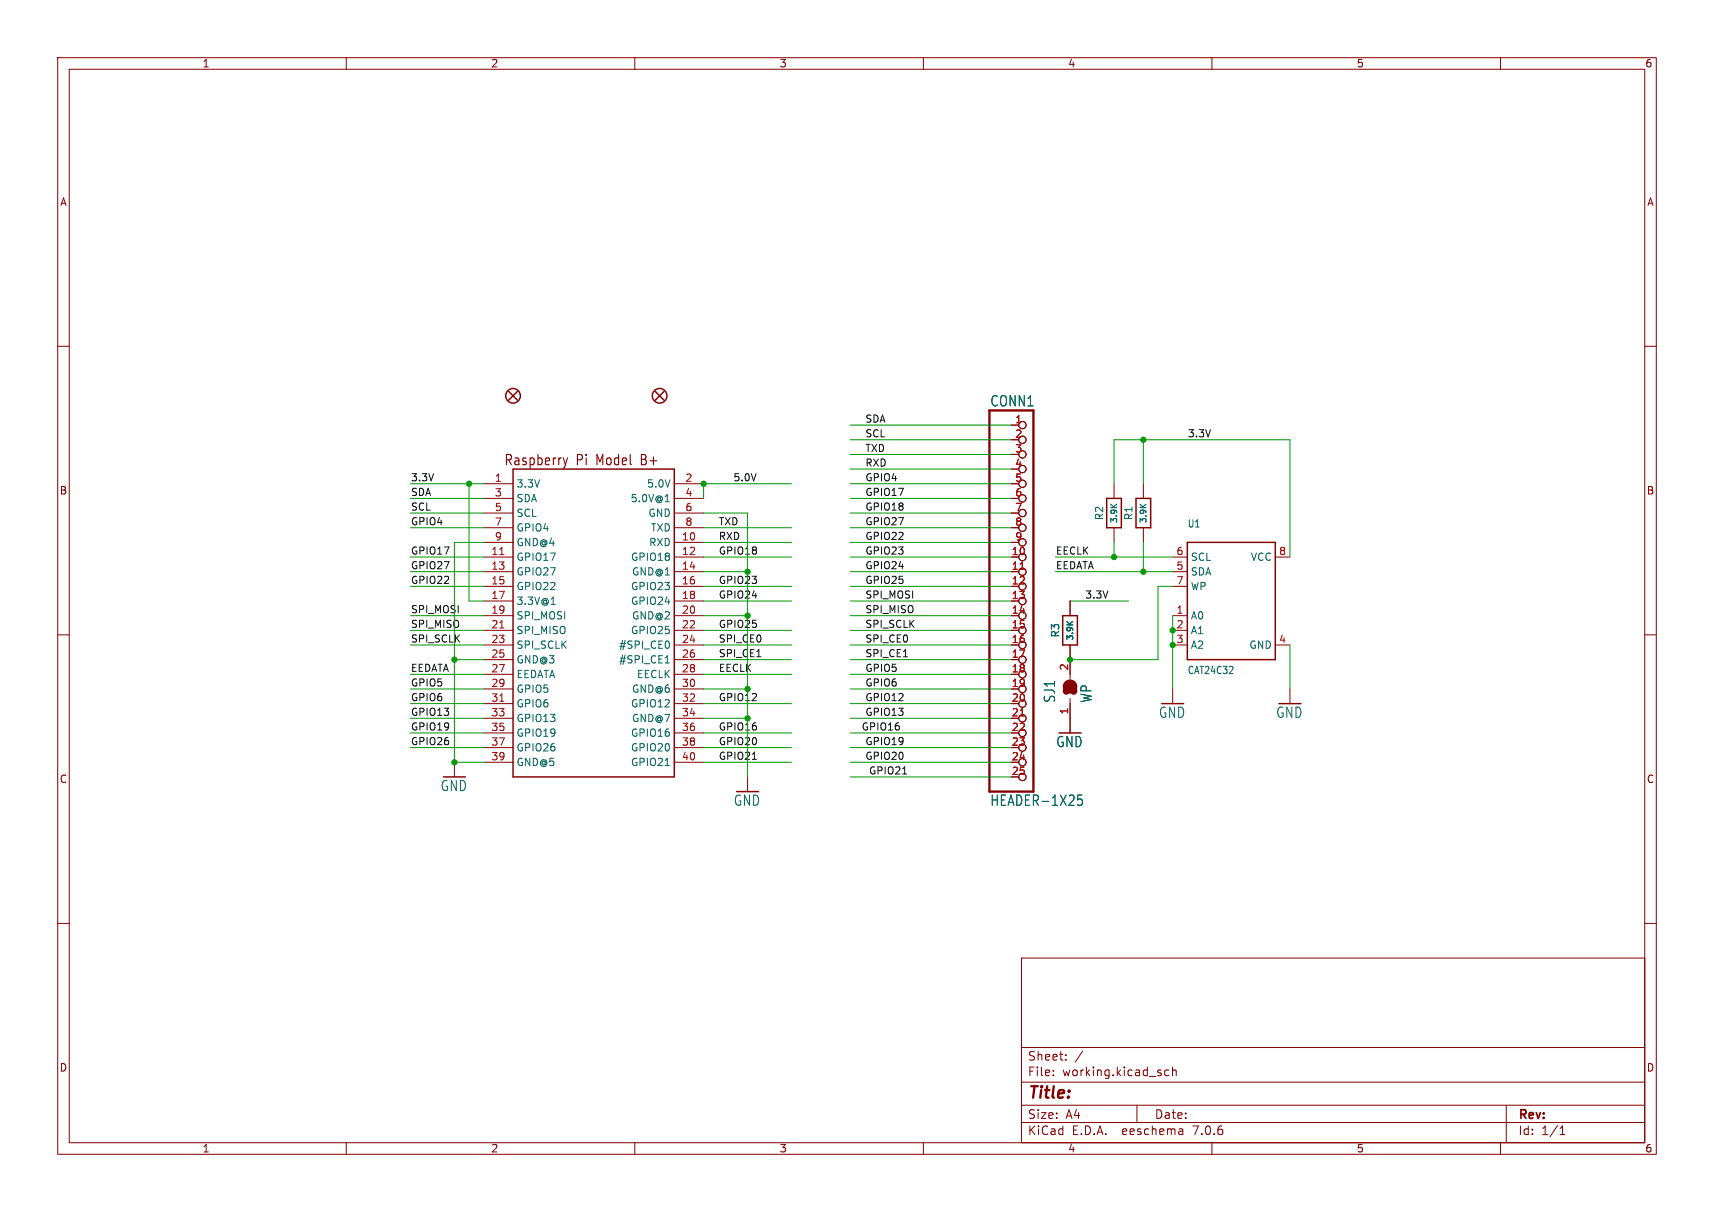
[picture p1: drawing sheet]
(kicad_sch (version 20230121) (generator eeschema)

 (paper "A4")

 (lib_symbols
  (symbol "working-eagle-import:EEPROM_I2C_SOIC8_GENERIC" (in_bom yes) (on_board yes)
   (property "Reference" "U" (at -7.62 12.7 0) (effects (font (size 1.27 1.0795)) (justify left bottom)))
   (property "Value" "" (at -7.62 -12.7 0) (effects (font (size 1.27 1.0795)) (justify left bottom)))
   (property "Footprint" "working:SOIC8_150MIL" (at 0 0 0) (effects (font (size 1.27 1.27)) hide))
   (property "Datasheet" "" (at 0 0 0) (effects (font (size 1.27 1.27)) hide))
   (property "ki_locked" "" (at 0 0 0) (effects (font (size 1.27 1.27))))
   (symbol "EEPROM_I2C_SOIC8_GENERIC_1_0"
    (polyline (pts (xy -7.62 -10.16) (xy -7.62 10.16)) (stroke (width 0.254) (type solid)) (fill (type none)))
    (polyline (pts (xy -7.62 10.16) (xy 7.62 10.16)) (stroke (width 0.254) (type solid)) (fill (type none)))
    (polyline (pts (xy 7.62 -10.16) (xy -7.62 -10.16)) (stroke (width 0.254) (type solid)) (fill (type none)))
    (polyline (pts (xy 7.62 10.16) (xy 7.62 -10.16)) (stroke (width 0.254) (type solid)) (fill (type none)))
    (pin input line (at -10.16 -2.54 0) (length 2.54) (name "A0" (effects (font (size 1.27 1.27)))) (number "1" (effects (font (size 1.27 1.27)))))
    (pin input line (at -10.16 -5.08 0) (length 2.54) (name "A1" (effects (font (size 1.27 1.27)))) (number "2" (effects (font (size 1.27 1.27)))))
    (pin input line (at -10.16 -7.62 0) (length 2.54) (name "A2" (effects (font (size 1.27 1.27)))) (number "3" (effects (font (size 1.27 1.27)))))
    (pin power_in line (at 10.16 -7.62 180) (length 2.54) (name "GND" (effects (font (size 1.27 1.27)))) (number "4" (effects (font (size 1.27 1.27)))))
    (pin bidirectional line (at -10.16 5.08 0) (length 2.54) (name "SDA" (effects (font (size 1.27 1.27)))) (number "5" (effects (font (size 1.27 1.27)))))
    (pin input line (at -10.16 7.62 0) (length 2.54) (name "SCL" (effects (font (size 1.27 1.27)))) (number "6" (effects (font (size 1.27 1.27)))))
    (pin input line (at -10.16 2.54 0) (length 2.54) (name "WP" (effects (font (size 1.27 1.27)))) (number "7" (effects (font (size 1.27 1.27)))))
    (pin power_in line (at 10.16 7.62 180) (length 2.54) (name "VCC" (effects (font (size 1.27 1.27)))) (number "8" (effects (font (size 1.27 1.27)))))))
  (symbol "working-eagle-import:FIDUCIAL{dblquote}{dblquote}" (in_bom yes) (on_board yes)
   (property "Reference" "FID" (at 0 0 0) (effects (font (size 1.27 1.27)) hide))
   (property "Value" "" (at 0 0 0) (effects (font (size 1.27 1.27)) hide))
   (property "Footprint" "working:FIDUCIAL_1MM" (at 0 0 0) (effects (font (size 1.27 1.27)) hide))
   (property "Datasheet" "" (at 0 0 0) (effects (font (size 1.27 1.27)) hide))
   (property "ki_locked" "" (at 0 0 0) (effects (font (size 1.27 1.27))))
   (symbol "FIDUCIAL{dblquote}{dblquote}_1_0"
    (polyline (pts (xy -0.762 0.762) (xy 0.762 -0.762)) (stroke (width 0.254) (type solid)) (fill (type none)))
    (polyline (pts (xy 0.762 0.762) (xy -0.762 -0.762)) (stroke (width 0.254) (type solid)) (fill (type none)))
    (circle (center 0 0) (radius 1.27) (stroke (width 0.254) (type solid)) (fill (type none)))))
  (symbol "working-eagle-import:GND" (power) (in_bom yes) (on_board yes)
   (property "Reference" "#GND" (at 0 0 0) (effects (font (size 1.27 1.27)) hide))
   (property "Value" "GND" (at -2.54 -2.54 0) (effects (font (size 1.778 1.5113)) (justify left bottom)))
   (property "Footprint" "" (at 0 0 0) (effects (font (size 1.27 1.27)) hide))
   (property "Datasheet" "" (at 0 0 0) (effects (font (size 1.27 1.27)) hide))
   (property "ki_locked" "" (at 0 0 0) (effects (font (size 1.27 1.27))))
   (symbol "GND_1_0"
    (polyline (pts (xy -1.905 0) (xy 1.905 0)) (stroke (width 0.254) (type solid)) (fill (type none)))
    (pin power_in line (at 0 2.54 270) (length 2.54) (name "GND" (effects (font (size 0 0)))) (number "1" (effects (font (size 0 0)))))))
  (symbol "working-eagle-import:HEADER-1X25" (in_bom yes) (on_board yes)
   (property "Reference" "CONN" (at -3.81 33.655 0) (effects (font (size 1.778 1.5113)) (justify left bottom)))
   (property "Value" "" (at -3.81 -35.56 0) (effects (font (size 1.778 1.5113)) (justify left bottom)))
   (property "Footprint" "working:1X25_ROUND_70MIL" (at 0 0 0) (effects (font (size 1.27 1.27)) hide))
   (property "Datasheet" "" (at 0 0 0) (effects (font (size 1.27 1.27)) hide))
   (property "ki_locked" "" (at 0 0 0) (effects (font (size 1.27 1.27))))
   (symbol "HEADER-1X25_1_0"
    (polyline (pts (xy -3.81 -33.02) (xy 3.81 -33.02)) (stroke (width 0.4064) (type solid)) (fill (type none)))
    (polyline (pts (xy -3.81 33.02) (xy -3.81 -33.02)) (stroke (width 0.4064) (type solid)) (fill (type none)))
    (polyline (pts (xy 3.81 -33.02) (xy 3.81 33.02)) (stroke (width 0.4064) (type solid)) (fill (type none)))
    (polyline (pts (xy 3.81 33.02) (xy -3.81 33.02)) (stroke (width 0.4064) (type solid)) (fill (type none)))
    (pin passive inverted (at 0 30.48 0) (length 2.54) (name "1" (effects (font (size 0 0)))) (number "1" (effects (font (size 1.27 1.27)))))
    (pin passive inverted (at 0 7.62 0) (length 2.54) (name "10" (effects (font (size 0 0)))) (number "10" (effects (font (size 1.27 1.27)))))
    (pin passive inverted (at 0 5.08 0) (length 2.54) (name "11" (effects (font (size 0 0)))) (number "11" (effects (font (size 1.27 1.27)))))
    (pin passive inverted (at 0 2.54 0) (length 2.54) (name "12" (effects (font (size 0 0)))) (number "12" (effects (font (size 1.27 1.27)))))
    (pin passive inverted (at 0 0 0) (length 2.54) (name "13" (effects (font (size 0 0)))) (number "13" (effects (font (size 1.27 1.27)))))
    (pin passive inverted (at 0 -2.54 0) (length 2.54) (name "14" (effects (font (size 0 0)))) (number "14" (effects (font (size 1.27 1.27)))))
    (pin passive inverted (at 0 -5.08 0) (length 2.54) (name "15" (effects (font (size 0 0)))) (number "15" (effects (font (size 1.27 1.27)))))
    (pin passive inverted (at 0 -7.62 0) (length 2.54) (name "16" (effects (font (size 0 0)))) (number "16" (effects (font (size 1.27 1.27)))))
    (pin passive inverted (at 0 -10.16 0) (length 2.54) (name "17" (effects (font (size 0 0)))) (number "17" (effects (font (size 1.27 1.27)))))
    (pin passive inverted (at 0 -12.7 0) (length 2.54) (name "18" (effects (font (size 0 0)))) (number "18" (effects (font (size 1.27 1.27)))))
    (pin passive inverted (at 0 -15.24 0) (length 2.54) (name "19" (effects (font (size 0 0)))) (number "19" (effects (font (size 1.27 1.27)))))
    (pin passive inverted (at 0 27.94 0) (length 2.54) (name "2" (effects (font (size 0 0)))) (number "2" (effects (font (size 1.27 1.27)))))
    (pin passive inverted (at 0 -17.78 0) (length 2.54) (name "20" (effects (font (size 0 0)))) (number "20" (effects (font (size 1.27 1.27)))))
    (pin passive inverted (at 0 -20.32 0) (length 2.54) (name "21" (effects (font (size 0 0)))) (number "21" (effects (font (size 1.27 1.27)))))
    (pin passive inverted (at 0 -22.86 0) (length 2.54) (name "22" (effects (font (size 0 0)))) (number "22" (effects (font (size 1.27 1.27)))))
    (pin passive inverted (at 0 -25.4 0) (length 2.54) (name "23" (effects (font (size 0 0)))) (number "23" (effects (font (size 1.27 1.27)))))
    (pin passive inverted (at 0 -27.94 0) (length 2.54) (name "24" (effects (font (size 0 0)))) (number "24" (effects (font (size 1.27 1.27)))))
    (pin passive inverted (at 0 -30.48 0) (length 2.54) (name "25" (effects (font (size 0 0)))) (number "25" (effects (font (size 1.27 1.27)))))
    (pin passive inverted (at 0 25.4 0) (length 2.54) (name "3" (effects (font (size 0 0)))) (number "3" (effects (font (size 1.27 1.27)))))
    (pin passive inverted (at 0 22.86 0) (length 2.54) (name "4" (effects (font (size 0 0)))) (number "4" (effects (font (size 1.27 1.27)))))
    (pin passive inverted (at 0 20.32 0) (length 2.54) (name "5" (effects (font (size 0 0)))) (number "5" (effects (font (size 1.27 1.27)))))
    (pin passive inverted (at 0 17.78 0) (length 2.54) (name "6" (effects (font (size 0 0)))) (number "6" (effects (font (size 1.27 1.27)))))
    (pin passive inverted (at 0 15.24 0) (length 2.54) (name "7" (effects (font (size 0 0)))) (number "7" (effects (font (size 1.27 1.27)))))
    (pin passive inverted (at 0 12.7 0) (length 2.54) (name "8" (effects (font (size 0 0)))) (number "8" (effects (font (size 1.27 1.27)))))
    (pin passive inverted (at 0 10.16 0) (length 2.54) (name "9" (effects (font (size 0 0)))) (number "9" (effects (font (size 1.27 1.27)))))))
  (symbol "working-eagle-import:RASPBERRYPI_BPLUS_HATNOSLOTS" (in_bom yes) (on_board yes)
   (property "Reference" "RPI" (at 0 0 0) (effects (font (size 1.27 1.27)) hide))
   (property "Value" "" (at 0 0 0) (effects (font (size 1.27 1.27)) hide))
   (property "Footprint" "working:PI_HAT_NOSLOTS" (at 0 0 0) (effects (font (size 1.27 1.27)) hide))
   (property "Datasheet" "" (at 0 0 0) (effects (font (size 1.27 1.27)) hide))
   (property "ki_locked" "" (at 0 0 0) (effects (font (size 1.27 1.27))))
   (symbol "RASPBERRYPI_BPLUS_HATNOSLOTS_1_0"
    (polyline (pts (xy -12.7 -30.48) (xy -12.7 22.86)) (stroke (width 0.254) (type solid)) (fill (type none)))
    (polyline (pts (xy -12.7 22.86) (xy 15.24 22.86)) (stroke (width 0.254) (type solid)) (fill (type none)))
    (polyline (pts (xy 15.24 -30.48) (xy -12.7 -30.48)) (stroke (width 0.254) (type solid)) (fill (type none)))
    (polyline (pts (xy 15.24 22.86) (xy 15.24 -30.48)) (stroke (width 0.254) (type solid)) (fill (type none)))
    (text "Raspberry Pi Model B+" (at 12.7 25.4 0) (effects (font (size 1.778 1.5113)) (justify right top)))
    (pin power_in line (at -17.78 20.32 0) (length 5.08) (name "3.3V" (effects (font (size 1.27 1.27)))) (number "1" (effects (font (size 1.27 1.27)))))
    (pin bidirectional line (at 20.32 10.16 180) (length 5.08) (name "RXD" (effects (font (size 1.27 1.27)))) (number "10" (effects (font (size 1.27 1.27)))))
    (pin bidirectional line (at -17.78 7.62 0) (length 5.08) (name "GPIO17" (effects (font (size 1.27 1.27)))) (number "11" (effects (font (size 1.27 1.27)))))
    (pin bidirectional line (at 20.32 7.62 180) (length 5.08) (name "GPIO18" (effects (font (size 1.27 1.27)))) (number "12" (effects (font (size 1.27 1.27)))))
    (pin bidirectional line (at -17.78 5.08 0) (length 5.08) (name "GPIO27" (effects (font (size 1.27 1.27)))) (number "13" (effects (font (size 1.27 1.27)))))
    (pin power_in line (at 20.32 5.08 180) (length 5.08) (name "GND@1" (effects (font (size 1.27 1.27)))) (number "14" (effects (font (size 1.27 1.27)))))
    (pin bidirectional line (at -17.78 2.54 0) (length 5.08) (name "GPIO22" (effects (font (size 1.27 1.27)))) (number "15" (effects (font (size 1.27 1.27)))))
    (pin bidirectional line (at 20.32 2.54 180) (length 5.08) (name "GPIO23" (effects (font (size 1.27 1.27)))) (number "16" (effects (font (size 1.27 1.27)))))
    (pin power_in line (at -17.78 0 0) (length 5.08) (name "3.3V@1" (effects (font (size 1.27 1.27)))) (number "17" (effects (font (size 1.27 1.27)))))
    (pin bidirectional line (at 20.32 0 180) (length 5.08) (name "GPIO24" (effects (font (size 1.27 1.27)))) (number "18" (effects (font (size 1.27 1.27)))))
    (pin bidirectional line (at -17.78 -2.54 0) (length 5.08) (name "SPI_MOSI" (effects (font (size 1.27 1.27)))) (number "19" (effects (font (size 1.27 1.27)))))
    (pin power_in line (at 20.32 20.32 180) (length 5.08) (name "5.0V" (effects (font (size 1.27 1.27)))) (number "2" (effects (font (size 1.27 1.27)))))
    (pin power_in line (at 20.32 -2.54 180) (length 5.08) (name "GND@2" (effects (font (size 1.27 1.27)))) (number "20" (effects (font (size 1.27 1.27)))))
    (pin bidirectional line (at -17.78 -5.08 0) (length 5.08) (name "SPI_MISO" (effects (font (size 1.27 1.27)))) (number "21" (effects (font (size 1.27 1.27)))))
    (pin bidirectional line (at 20.32 -5.08 180) (length 5.08) (name "GPIO25" (effects (font (size 1.27 1.27)))) (number "22" (effects (font (size 1.27 1.27)))))
    (pin bidirectional line (at -17.78 -7.62 0) (length 5.08) (name "SPI_SCLK" (effects (font (size 1.27 1.27)))) (number "23" (effects (font (size 1.27 1.27)))))
    (pin bidirectional line (at 20.32 -7.62 180) (length 5.08) (name "#SPI_CE0" (effects (font (size 1.27 1.27)))) (number "24" (effects (font (size 1.27 1.27)))))
    (pin power_in line (at -17.78 -10.16 0) (length 5.08) (name "GND@3" (effects (font (size 1.27 1.27)))) (number "25" (effects (font (size 1.27 1.27)))))
    (pin bidirectional line (at 20.32 -10.16 180) (length 5.08) (name "#SPI_CE1" (effects (font (size 1.27 1.27)))) (number "26" (effects (font (size 1.27 1.27)))))
    (pin bidirectional line (at -17.78 -12.7 0) (length 5.08) (name "EEDATA" (effects (font (size 1.27 1.27)))) (number "27" (effects (font (size 1.27 1.27)))))
    (pin power_in line (at 20.32 -12.7 180) (length 5.08) (name "EECLK" (effects (font (size 1.27 1.27)))) (number "28" (effects (font (size 1.27 1.27)))))
    (pin bidirectional line (at -17.78 -15.24 0) (length 5.08) (name "GPIO5" (effects (font (size 1.27 1.27)))) (number "29" (effects (font (size 1.27 1.27)))))
    (pin bidirectional line (at -17.78 17.78 0) (length 5.08) (name "SDA" (effects (font (size 1.27 1.27)))) (number "3" (effects (font (size 1.27 1.27)))))
    (pin bidirectional line (at 20.32 -15.24 180) (length 5.08) (name "GND@6" (effects (font (size 1.27 1.27)))) (number "30" (effects (font (size 1.27 1.27)))))
    (pin power_in line (at -17.78 -17.78 0) (length 5.08) (name "GPIO6" (effects (font (size 1.27 1.27)))) (number "31" (effects (font (size 1.27 1.27)))))
    (pin bidirectional line (at 20.32 -17.78 180) (length 5.08) (name "GPIO12" (effects (font (size 1.27 1.27)))) (number "32" (effects (font (size 1.27 1.27)))))
    (pin bidirectional line (at -17.78 -20.32 0) (length 5.08) (name "GPIO13" (effects (font (size 1.27 1.27)))) (number "33" (effects (font (size 1.27 1.27)))))
    (pin bidirectional line (at 20.32 -20.32 180) (length 5.08) (name "GND@7" (effects (font (size 1.27 1.27)))) (number "34" (effects (font (size 1.27 1.27)))))
    (pin bidirectional line (at -17.78 -22.86 0) (length 5.08) (name "GPIO19" (effects (font (size 1.27 1.27)))) (number "35" (effects (font (size 1.27 1.27)))))
    (pin power_in line (at 20.32 -22.86 180) (length 5.08) (name "GPIO16" (effects (font (size 1.27 1.27)))) (number "36" (effects (font (size 1.27 1.27)))))
    (pin bidirectional line (at -17.78 -25.4 0) (length 5.08) (name "GPIO26" (effects (font (size 1.27 1.27)))) (number "37" (effects (font (size 1.27 1.27)))))
    (pin bidirectional line (at 20.32 -25.4 180) (length 5.08) (name "GPIO20" (effects (font (size 1.27 1.27)))) (number "38" (effects (font (size 1.27 1.27)))))
    (pin power_in line (at -17.78 -27.94 0) (length 5.08) (name "GND@5" (effects (font (size 1.27 1.27)))) (number "39" (effects (font (size 1.27 1.27)))))
    (pin power_in line (at 20.32 17.78 180) (length 5.08) (name "5.0V@1" (effects (font (size 1.27 1.27)))) (number "4" (effects (font (size 1.27 1.27)))))
    (pin bidirectional line (at 20.32 -27.94 180) (length 5.08) (name "GPIO21" (effects (font (size 1.27 1.27)))) (number "40" (effects (font (size 1.27 1.27)))))
    (pin bidirectional line (at -17.78 15.24 0) (length 5.08) (name "SCL" (effects (font (size 1.27 1.27)))) (number "5" (effects (font (size 1.27 1.27)))))
    (pin power_in line (at 20.32 15.24 180) (length 5.08) (name "GND" (effects (font (size 1.27 1.27)))) (number "6" (effects (font (size 1.27 1.27)))))
    (pin bidirectional line (at -17.78 12.7 0) (length 5.08) (name "GPIO4" (effects (font (size 1.27 1.27)))) (number "7" (effects (font (size 1.27 1.27)))))
    (pin output line (at 20.32 12.7 180) (length 5.08) (name "TXD" (effects (font (size 1.27 1.27)))) (number "8" (effects (font (size 1.27 1.27)))))
    (pin power_in line (at -17.78 10.16 0) (length 5.08) (name "GND@4" (effects (font (size 1.27 1.27)))) (number "9" (effects (font (size 1.27 1.27)))))))
  (symbol "working-eagle-import:RESISTOR0805_NOOUTLINE" (in_bom yes) (on_board yes)
   (property "Reference" "R" (at 0 2.54 0) (effects (font (size 1.27 1.27))))
   (property "Value" "" (at 0 0 0) (effects (font (size 1.016 1.016) bold)))
   (property "Footprint" "working:0805-NO" (at 0 0 0) (effects (font (size 1.27 1.27)) hide))
   (property "Datasheet" "" (at 0 0 0) (effects (font (size 1.27 1.27)) hide))
   (property "ki_locked" "" (at 0 0 0) (effects (font (size 1.27 1.27))))
   (symbol "RESISTOR0805_NOOUTLINE_1_0"
    (polyline (pts (xy -2.54 -1.27) (xy -2.54 1.27)) (stroke (width 0.254) (type solid)) (fill (type none)))
    (polyline (pts (xy -2.54 1.27) (xy 2.54 1.27)) (stroke (width 0.254) (type solid)) (fill (type none)))
    (polyline (pts (xy 2.54 -1.27) (xy -2.54 -1.27)) (stroke (width 0.254) (type solid)) (fill (type none)))
    (polyline (pts (xy 2.54 1.27) (xy 2.54 -1.27)) (stroke (width 0.254) (type solid)) (fill (type none)))
    (pin passive line (at -5.08 0 0) (length 2.54) (name "1" (effects (font (size 0 0)))) (number "1" (effects (font (size 0 0)))))
    (pin passive line (at 5.08 0 180) (length 2.54) (name "2" (effects (font (size 0 0)))) (number "2" (effects (font (size 0 0)))))))
  (symbol "working-eagle-import:SOLDERJUMPER_CLOSED" (in_bom yes) (on_board yes)
   (property "Reference" "SJ" (at -2.54 2.54 0) (effects (font (size 1.778 1.5113)) (justify left bottom)))
   (property "Value" "" (at -2.54 -3.81 0) (effects (font (size 1.778 1.5113)) (justify left bottom)))
   (property "Footprint" "working:SOLDERJUMPER_CLOSEDWIRE" (at 0 0 0) (effects (font (size 1.27 1.27)) hide))
   (property "Datasheet" "" (at 0 0 0) (effects (font (size 1.27 1.27)) hide))
   (property "ki_locked" "" (at 0 0 0) (effects (font (size 1.27 1.27))))
   (symbol "SOLDERJUMPER_CLOSED_1_0"
    (arc (start -0.381 -0.635) (mid 0.2541 -0.0001) (end -0.3808 0.635) (stroke (width 1.27) (type solid)) (fill (type none)))
    (polyline (pts (xy -2.54 0) (xy -1.651 0)) (stroke (width 0.1524) (type solid)) (fill (type none)))
    (polyline (pts (xy -0.635 0) (xy 0.635 0)) (stroke (width 0.4064) (type solid)) (fill (type none)))
    (polyline (pts (xy 2.54 0) (xy 1.651 0)) (stroke (width 0.1524) (type solid)) (fill (type none)))
    (arc (start 0.3808 -0.635) (mid 1.0132 -0.0001) (end 0.381 0.635) (stroke (width 1.27) (type solid)) (fill (type none)))
    (pin passive line (at -5.08 0 0) (length 2.54) (name "1" (effects (font (size 0 0)))) (number "1" (effects (font (size 1.27 1.27)))))
    (pin passive line (at 5.08 0 180) (length 2.54) (name "2" (effects (font (size 0 0)))) (number "2" (effects (font (size 1.27 1.27))))))))

 (junction (at 129.54 119.38) (diameter 0) (color 0 0 0 0))
 (junction (at 129.54 106.68) (diameter 0) (color 0 0 0 0))
 (junction (at 121.92 83.82) (diameter 0) (color 0 0 0 0))
 (junction (at 129.54 124.46) (diameter 0) (color 0 0 0 0))
 (junction (at 78.74 132.08) (diameter 0) (color 0 0 0 0))
 (junction (at 198.12 76.2) (diameter 0) (color 0 0 0 0))
 (junction (at 198.12 99.06) (diameter 0) (color 0 0 0 0))
 (junction (at 193.04 96.52) (diameter 0) (color 0 0 0 0))
 (junction (at 129.54 99.06) (diameter 0) (color 0 0 0 0))
 (junction (at 203.2 109.22) (diameter 0) (color 0 0 0 0))
 (junction (at 81.28 83.82) (diameter 0) (color 0 0 0 0))
 (junction (at 185.42 114.3) (diameter 0) (color 0 0 0 0))
 (junction (at 78.74 114.3) (diameter 0) (color 0 0 0 0))
 (junction (at 203.2 111.76) (diameter 0) (color 0 0 0 0))

 (wire (pts (xy 121.92 96.52) (xy 137.16 96.52)) (stroke (width 0.1524) (type solid)))
 (wire (pts (xy 193.04 76.2) (xy 193.04 83.82)) (stroke (width 0.1524) (type solid)))
 (wire (pts (xy 71.12 124.46) (xy 83.82 124.46)) (stroke (width 0.1524) (type solid)))
 (wire (pts (xy 81.28 83.82) (xy 71.12 83.82)) (stroke (width 0.1524) (type solid)))
 (wire (pts (xy 78.74 114.3) (xy 83.82 114.3)) (stroke (width 0.1524) (type solid)))
 (wire (pts (xy 121.92 106.68) (xy 129.54 106.68)) (stroke (width 0.1524) (type solid)))
 (wire (pts (xy 147.32 134.62) (xy 175.26 134.62)) (stroke (width 0.1524) (type solid)))
 (wire (pts (xy 71.12 119.38) (xy 83.82 119.38)) (stroke (width 0.1524) (type solid)))
 (wire (pts (xy 71.12 111.76) (xy 83.82 111.76)) (stroke (width 0.1524) (type solid)))
 (wire (pts (xy 121.92 111.76) (xy 137.16 111.76)) (stroke (width 0.1524) (type solid)))
 (wire (pts (xy 78.74 114.3) (xy 78.74 132.08)) (stroke (width 0.1524) (type solid)))
 (wire (pts (xy 71.12 99.06) (xy 83.82 99.06)) (stroke (width 0.1524) (type solid)))
 (wire (pts (xy 175.26 127) (xy 147.32 127)) (stroke (width 0.1524) (type solid)))
 (wire (pts (xy 83.82 91.44) (xy 71.12 91.44)) (stroke (width 0.1524) (type solid)))
 (wire (pts (xy 223.52 96.52) (xy 223.52 76.2)) (stroke (width 0.1524) (type solid)))
 (wire (pts (xy 203.2 109.22) (xy 203.2 111.76)) (stroke (width 0.1524) (type solid)))
 (wire (pts (xy 147.32 109.22) (xy 175.26 109.22)) (stroke (width 0.1524) (type solid)))
 (wire (pts (xy 147.32 99.06) (xy 175.26 99.06)) (stroke (width 0.1524) (type solid)))
 (wire (pts (xy 121.92 124.46) (xy 129.54 124.46)) (stroke (width 0.1524) (type solid)))
 (wire (pts (xy 121.92 91.44) (xy 137.16 91.44)) (stroke (width 0.1524) (type solid)))
 (wire (pts (xy 203.2 96.52) (xy 193.04 96.52)) (stroke (width 0.1524) (type solid)))
 (wire (pts (xy 147.32 104.14) (xy 175.26 104.14)) (stroke (width 0.1524) (type solid)))
 (wire (pts (xy 203.2 106.68) (xy 203.2 109.22)) (stroke (width 0.1524) (type solid)))
 (wire (pts (xy 175.26 83.82) (xy 147.32 83.82)) (stroke (width 0.1524) (type solid)))
 (wire (pts (xy 147.32 129.54) (xy 175.26 129.54)) (stroke (width 0.1524) (type solid)))
 (wire (pts (xy 129.54 99.06) (xy 129.54 106.68)) (stroke (width 0.1524) (type solid)))
 (wire (pts (xy 121.92 88.9) (xy 129.54 88.9)) (stroke (width 0.1524) (type solid)))
 (wire (pts (xy 175.26 121.92) (xy 147.32 121.92)) (stroke (width 0.1524) (type solid)))
 (wire (pts (xy 121.92 99.06) (xy 129.54 99.06)) (stroke (width 0.1524) (type solid)))
 (wire (pts (xy 147.32 93.98) (xy 175.26 93.98)) (stroke (width 0.1524) (type solid)))
 (wire (pts (xy 198.12 99.06) (xy 203.2 99.06)) (stroke (width 0.1524) (type solid)))
 (wire (pts (xy 121.92 109.22) (xy 137.16 109.22)) (stroke (width 0.1524) (type solid)))
 (wire (pts (xy 175.26 96.52) (xy 147.32 96.52)) (stroke (width 0.1524) (type solid)))
 (wire (pts (xy 81.28 104.14) (xy 83.82 104.14)) (stroke (width 0.1524) (type solid)))
 (wire (pts (xy 83.82 132.08) (xy 78.74 132.08)) (stroke (width 0.1524) (type solid)))
 (wire (pts (xy 71.12 121.92) (xy 83.82 121.92)) (stroke (width 0.1524) (type solid)))
 (wire (pts (xy 121.92 114.3) (xy 137.16 114.3)) (stroke (width 0.1524) (type solid)))
 (wire (pts (xy 198.12 76.2) (xy 193.04 76.2)) (stroke (width 0.1524) (type solid)))
 (wire (pts (xy 175.26 116.84) (xy 147.32 116.84)) (stroke (width 0.1524) (type solid)))
 (wire (pts (xy 129.54 119.38) (xy 129.54 124.46)) (stroke (width 0.1524) (type solid)))
 (wire (pts (xy 83.82 88.9) (xy 71.12 88.9)) (stroke (width 0.1524) (type solid)))
 (wire (pts (xy 147.32 81.28) (xy 175.26 81.28)) (stroke (width 0.1524) (type solid)))
 (wire (pts (xy 175.26 101.6) (xy 147.32 101.6)) (stroke (width 0.1524) (type solid)))
 (wire (pts (xy 71.12 129.54) (xy 83.82 129.54)) (stroke (width 0.1524) (type solid)))
 (wire (pts (xy 175.26 73.66) (xy 147.32 73.66)) (stroke (width 0.1524) (type solid)))
 (wire (pts (xy 147.32 76.2) (xy 175.26 76.2)) (stroke (width 0.1524) (type solid)))
 (wire (pts (xy 121.92 129.54) (xy 137.16 129.54)) (stroke (width 0.1524) (type solid)))
 (wire (pts (xy 83.82 96.52) (xy 71.12 96.52)) (stroke (width 0.1524) (type solid)))
 (wire (pts (xy 200.66 114.3) (xy 200.66 101.6)) (stroke (width 0.1524) (type solid)))
 (wire (pts (xy 147.32 119.38) (xy 175.26 119.38)) (stroke (width 0.1524) (type solid)))
 (wire (pts (xy 78.74 114.3) (xy 78.74 93.98)) (stroke (width 0.1524) (type solid)))
 (wire (pts (xy 198.12 83.82) (xy 198.12 76.2)) (stroke (width 0.1524) (type solid)))
 (wire (pts (xy 81.28 104.14) (xy 81.28 83.82)) (stroke (width 0.1524) (type solid)))
 (wire (pts (xy 121.92 86.36) (xy 121.92 83.82)) (stroke (width 0.1524) (type solid)))
 (wire (pts (xy 78.74 93.98) (xy 83.82 93.98)) (stroke (width 0.1524) (type solid)))
 (wire (pts (xy 71.12 127) (xy 83.82 127)) (stroke (width 0.1524) (type solid)))
 (wire (pts (xy 193.04 96.52) (xy 182.88 96.52)) (stroke (width 0.1524) (type solid)))
 (wire (pts (xy 223.52 111.76) (xy 223.52 119.38)) (stroke (width 0.1524) (type solid)))
 (wire (pts (xy 121.92 127) (xy 137.16 127)) (stroke (width 0.1524) (type solid)))
 (wire (pts (xy 137.16 93.98) (xy 121.92 93.98)) (stroke (width 0.1524) (type solid)))
 (wire (pts (xy 175.26 132.08) (xy 147.32 132.08)) (stroke (width 0.1524) (type solid)))
 (wire (pts (xy 147.32 124.46) (xy 175.26 124.46)) (stroke (width 0.1524) (type solid)))
 (wire (pts (xy 200.66 101.6) (xy 203.2 101.6)) (stroke (width 0.1524) (type solid)))
 (wire (pts (xy 182.88 99.06) (xy 198.12 99.06)) (stroke (width 0.1524) (type solid)))
 (wire (pts (xy 147.32 86.36) (xy 175.26 86.36)) (stroke (width 0.1524) (type solid)))
 (wire (pts (xy 121.92 132.08) (xy 137.16 132.08)) (stroke (width 0.1524) (type solid)))
 (wire (pts (xy 121.92 116.84) (xy 137.16 116.84)) (stroke (width 0.1524) (type solid)))
 (wire (pts (xy 175.26 111.76) (xy 147.32 111.76)) (stroke (width 0.1524) (type solid)))
 (wire (pts (xy 129.54 124.46) (xy 129.54 134.62)) (stroke (width 0.1524) (type solid)))
 (wire (pts (xy 71.12 109.22) (xy 83.82 109.22)) (stroke (width 0.1524) (type solid)))
 (wire (pts (xy 83.82 83.82) (xy 81.28 83.82)) (stroke (width 0.1524) (type solid)))
 (wire (pts (xy 147.32 114.3) (xy 175.26 114.3)) (stroke (width 0.1524) (type solid)))
 (wire (pts (xy 185.42 104.14) (xy 195.58 104.14)) (stroke (width 0.1524) (type solid)))
 (wire (pts (xy 175.26 91.44) (xy 147.32 91.44)) (stroke (width 0.1524) (type solid)))
 (wire (pts (xy 223.52 76.2) (xy 198.12 76.2)) (stroke (width 0.1524) (type solid)))
 (wire (pts (xy 175.26 106.68) (xy 147.32 106.68)) (stroke (width 0.1524) (type solid)))
 (wire (pts (xy 185.42 114.3) (xy 200.66 114.3)) (stroke (width 0.1524) (type solid)))
 (wire (pts (xy 121.92 104.14) (xy 137.16 104.14)) (stroke (width 0.1524) (type solid)))
 (wire (pts (xy 83.82 101.6) (xy 71.12 101.6)) (stroke (width 0.1524) (type solid)))
 (wire (pts (xy 203.2 111.76) (xy 203.2 119.38)) (stroke (width 0.1524) (type solid)))
 (wire (pts (xy 71.12 106.68) (xy 83.82 106.68)) (stroke (width 0.1524) (type solid)))
 (wire (pts (xy 83.82 116.84) (xy 71.12 116.84)) (stroke (width 0.1524) (type solid)))
 (wire (pts (xy 121.92 83.82) (xy 137.16 83.82)) (stroke (width 0.1524) (type solid)))
 (wire (pts (xy 83.82 86.36) (xy 71.12 86.36)) (stroke (width 0.1524) (type solid)))
 (wire (pts (xy 121.92 119.38) (xy 129.54 119.38)) (stroke (width 0.1524) (type solid)))
 (wire (pts (xy 129.54 106.68) (xy 129.54 119.38)) (stroke (width 0.1524) (type solid)))
 (wire (pts (xy 175.26 78.74) (xy 147.32 78.74)) (stroke (width 0.1524) (type solid)))
 (wire (pts (xy 129.54 88.9) (xy 129.54 99.06)) (stroke (width 0.1524) (type solid)))
 (wire (pts (xy 198.12 93.98) (xy 198.12 99.06)) (stroke (width 0.1524) (type solid)))
 (wire (pts (xy 147.32 88.9) (xy 175.26 88.9)) (stroke (width 0.1524) (type solid)))
 (wire (pts (xy 121.92 121.92) (xy 137.16 121.92)) (stroke (width 0.1524) (type solid)))
 (wire (pts (xy 193.04 93.98) (xy 193.04 96.52)) (stroke (width 0.1524) (type solid)))
 (wire (pts (xy 121.92 101.6) (xy 137.16 101.6)) (stroke (width 0.1524) (type solid)))

 (label "SPI_CE0" (at 149.86 111.76 0) (fields_autoplaced) (effects (font (size 1.2446 1.2446)) (justify left bottom)))
 (label "GPIO13" (at 149.86 124.46 0) (fields_autoplaced) (effects (font (size 1.2446 1.2446)) (justify left bottom)))
 (label "RXD" (at 124.46 93.98 0) (fields_autoplaced) (effects (font (size 1.2446 1.2446)) (justify left bottom)))
 (label "GPIO20" (at 149.86 132.08 0) (fields_autoplaced) (effects (font (size 1.2446 1.2446)) (justify left bottom)))
 (label "SPI_CE0" (at 124.46 111.76 0) (fields_autoplaced) (effects (font (size 1.2446 1.2446)) (justify left bottom)))
 (label "GPIO12" (at 124.46 121.92 0) (fields_autoplaced) (effects (font (size 1.2446 1.2446)) (justify left bottom)))
 (label "SPI_CE1" (at 124.46 114.3 0) (fields_autoplaced) (effects (font (size 1.2446 1.2446)) (justify left bottom)))
 (label "SPI_CE1" (at 149.86 114.3 0) (fields_autoplaced) (effects (font (size 1.2446 1.2446)) (justify left bottom)))
 (label "GPIO18" (at 149.86 88.9 0) (fields_autoplaced) (effects (font (size 1.2446 1.2446)) (justify left bottom)))
 (label "GPIO26" (at 71.12 129.54 0) (fields_autoplaced) (effects (font (size 1.2446 1.2446)) (justify left bottom)))
 (label "GPIO6" (at 71.12 121.92 0) (fields_autoplaced) (effects (font (size 1.2446 1.2446)) (justify left bottom)))
 (label "GPIO19" (at 149.86 129.54 0) (fields_autoplaced) (effects (font (size 1.2446 1.2446)) (justify left bottom)))
 (label "SPI_MISO" (at 71.12 109.22 0) (fields_autoplaced) (effects (font (size 1.2446 1.2446)) (justify left bottom)))
 (label "GPIO27" (at 149.86 91.44 0) (fields_autoplaced) (effects (font (size 1.2446 1.2446)) (justify left bottom)))
 (label "GPIO25" (at 124.46 109.22 0) (fields_autoplaced) (effects (font (size 1.2446 1.2446)) (justify left bottom)))
 (label "GPIO5" (at 149.86 116.84 0) (fields_autoplaced) (effects (font (size 1.2446 1.2446)) (justify left bottom)))
 (label "GPIO6" (at 149.86 119.38 0) (fields_autoplaced) (effects (font (size 1.2446 1.2446)) (justify left bottom)))
 (label "GPIO18" (at 124.46 96.52 0) (fields_autoplaced) (effects (font (size 1.2446 1.2446)) (justify left bottom)))
 (label "GPIO23" (at 124.46 101.6 0) (fields_autoplaced) (effects (font (size 1.2446 1.2446)) (justify left bottom)))
 (label "EECLK" (at 182.88 96.52 0) (fields_autoplaced) (effects (font (size 1.2446 1.2446)) (justify left bottom)))
 (label "GPIO27" (at 71.12 99.06 0) (fields_autoplaced) (effects (font (size 1.2446 1.2446)) (justify left bottom)))
 (label "SCL" (at 149.86 76.2 0) (fields_autoplaced) (effects (font (size 1.2446 1.2446)) (justify left bottom)))
 (label "GPIO16" (at 149.225 127 0) (fields_autoplaced) (effects (font (size 1.2446 1.2446)) (justify left bottom)))
 (label "GPIO23" (at 149.86 96.52 0) (fields_autoplaced) (effects (font (size 1.2446 1.2446)) (justify left bottom)))
 (label "GPIO12" (at 149.86 121.92 0) (fields_autoplaced) (effects (font (size 1.2446 1.2446)) (justify left bottom)))
 (label "GPIO21" (at 150.495 134.62 0) (fields_autoplaced) (effects (font (size 1.2446 1.2446)) (justify left bottom)))
 (label "GPIO5" (at 71.12 119.38 0) (fields_autoplaced) (effects (font (size 1.2446 1.2446)) (justify left bottom)))
 (label "GPIO13" (at 71.12 124.46 0) (fields_autoplaced) (effects (font (size 1.2446 1.2446)) (justify left bottom)))
 (label "SPI_MOSI" (at 71.12 106.68 0) (fields_autoplaced) (effects (font (size 1.2446 1.2446)) (justify left bottom)))
 (label "GPIO25" (at 149.86 101.6 0) (fields_autoplaced) (effects (font (size 1.2446 1.2446)) (justify left bottom)))
 (label "GPIO22" (at 71.12 101.6 0) (fields_autoplaced) (effects (font (size 1.2446 1.2446)) (justify left bottom)))
 (label "GPIO21" (at 124.46 132.08 0) (fields_autoplaced) (effects (font (size 1.2446 1.2446)) (justify left bottom)))
 (label "EEDATA" (at 71.12 116.84 0) (fields_autoplaced) (effects (font (size 1.2446 1.2446)) (justify left bottom)))
 (label "GPIO22" (at 149.86 93.98 0) (fields_autoplaced) (effects (font (size 1.2446 1.2446)) (justify left bottom)))
 (label "GPIO19" (at 71.12 127 0) (fields_autoplaced) (effects (font (size 1.2446 1.2446)) (justify left bottom)))
 (label "SPI_SCLK" (at 71.12 111.76 0) (fields_autoplaced) (effects (font (size 1.2446 1.2446)) (justify left bottom)))
 (label "SCL" (at 71.12 88.9 0) (fields_autoplaced) (effects (font (size 1.2446 1.2446)) (justify left bottom)))
 (label "3.3V" (at 71.12 83.82 0) (fields_autoplaced) (effects (font (size 1.2446 1.2446)) (justify left bottom)))
 (label "SPI_MISO" (at 149.86 106.68 0) (fields_autoplaced) (effects (font (size 1.2446 1.2446)) (justify left bottom)))
 (label "SPI_SCLK" (at 149.86 109.22 0) (fields_autoplaced) (effects (font (size 1.2446 1.2446)) (justify left bottom)))
 (label "TXD" (at 149.86 78.74 0) (fields_autoplaced) (effects (font (size 1.2446 1.2446)) (justify left bottom)))
 (label "GPIO24" (at 124.46 104.14 0) (fields_autoplaced) (effects (font (size 1.2446 1.2446)) (justify left bottom)))
 (label "5.0V" (at 127 83.82 0) (fields_autoplaced) (effects (font (size 1.2446 1.2446)) (justify left bottom)))
 (label "GPIO16" (at 124.46 127 0) (fields_autoplaced) (effects (font (size 1.2446 1.2446)) (justify left bottom)))
 (label "SPI_MOSI" (at 149.86 104.14 0) (fields_autoplaced) (effects (font (size 1.2446 1.2446)) (justify left bottom)))
 (label "GPIO17" (at 149.86 86.36 0) (fields_autoplaced) (effects (font (size 1.2446 1.2446)) (justify left bottom)))
 (label "3.3V" (at 205.74 76.2 0) (fields_autoplaced) (effects (font (size 1.2446 1.2446)) (justify left bottom)))
 (label "RXD" (at 149.86 81.28 0) (fields_autoplaced) (effects (font (size 1.2446 1.2446)) (justify left bottom)))
 (label "GPIO4" (at 149.86 83.82 0) (fields_autoplaced) (effects (font (size 1.2446 1.2446)) (justify left bottom)))
 (label "GPIO4" (at 71.12 91.44 0) (fields_autoplaced) (effects (font (size 1.2446 1.2446)) (justify left bottom)))
 (label "SDA" (at 71.12 86.36 0) (fields_autoplaced) (effects (font (size 1.2446 1.2446)) (justify left bottom)))
 (label "EECLK" (at 124.46 116.84 0) (fields_autoplaced) (effects (font (size 1.2446 1.2446)) (justify left bottom)))
 (label "GPIO17" (at 71.12 96.52 0) (fields_autoplaced) (effects (font (size 1.2446 1.2446)) (justify left bottom)))
 (label "TXD" (at 124.46 91.44 0) (fields_autoplaced) (effects (font (size 1.2446 1.2446)) (justify left bottom)))
 (label "3.3V" (at 187.96 104.14 0) (fields_autoplaced) (effects (font (size 1.2446 1.2446)) (justify left bottom)))
 (label "GPIO24" (at 149.86 99.06 0) (fields_autoplaced) (effects (font (size 1.2446 1.2446)) (justify left bottom)))
 (label "GPIO20" (at 124.46 129.54 0) (fields_autoplaced) (effects (font (size 1.2446 1.2446)) (justify left bottom)))
 (label "EEDATA" (at 182.88 99.06 0) (fields_autoplaced) (effects (font (size 1.2446 1.2446)) (justify left bottom)))
 (label "SDA" (at 149.86 73.66 0) (fields_autoplaced) (effects (font (size 1.2446 1.2446)) (justify left bottom)))

 (symbol (lib_id "working-eagle-import:EEPROM_I2C_SOIC8_GENERIC") (at 213.36 104.14 0) (unit 1) (in_bom yes) (on_board yes) (dnp no)
  (property "Reference" "U1" (at 205.74 91.44 0) (effects (font (size 1.27 1.0795)) (justify left bottom)))
  (property "Value" "CAT24C32" (at 205.74 116.84 0) (effects (font (size 1.27 1.0795)) (justify left bottom)))
  (property "Footprint" "working:SOIC8_150MIL" (at 213.36 104.14 0) (effects (font (size 1.27 1.27)) hide))
  (property "Datasheet" "" (at 213.36 104.14 0) (effects (font (size 1.27 1.27)) hide)) (pin "1") (pin "2") (pin "3") (pin "4") (pin "5") (pin "6") (pin "7") (pin "8"))

 (symbol (lib_id "working-eagle-import:GND") (at 185.42 127 0) (unit 1) (in_bom yes) (on_board yes) (dnp no)
  (property "Reference" "#GND5" (at 185.42 127 0) (effects (font (size 1.27 1.27)) hide))
  (property "Value" "GND" (at 182.88 129.54 0) (effects (font (size 1.778 1.5113)) (justify left bottom)))
  (property "Footprint" "" (at 185.42 127 0) (effects (font (size 1.27 1.27)) hide))
  (property "Datasheet" "" (at 185.42 127 0) (effects (font (size 1.27 1.27)) hide)) (pin "1"))

 (symbol (lib_id "working-eagle-import:RASPBERRYPI_BPLUS_HATNOSLOTS") (at 101.6 104.14 0) (unit 1) (in_bom yes) (on_board yes) (dnp no)
  (property "Reference" "RPI1" (at 101.6 104.14 0) (effects (font (size 1.27 1.27)) hide))
  (property "Value" "RASPBERRYPI_BPLUS_HATNOSLOTS" (at 101.6 104.14 0) (effects (font (size 1.27 1.27)) hide))
  (property "Footprint" "working:PI_HAT_NOSLOTS" (at 101.6 104.14 0) (effects (font (size 1.27 1.27)) hide))
  (property "Datasheet" "" (at 101.6 104.14 0) (effects (font (size 1.27 1.27)) hide)) (pin "1") (pin "10") (pin "11") (pin "12") (pin "13") (pin "14") (pin "15") (pin "16") (pin "17") (pin "18") (pin "19") (pin "2") (pin "20") (pin "21") (pin "22") (pin "23") (pin "24") (pin "25") (pin "26") (pin "27") (pin "28") (pin "29") (pin "3") (pin "30") (pin "31") (pin "32") (pin "33") (pin "34") (pin "35") (pin "36") (pin "37") (pin "38") (pin "39") (pin "4") (pin "40") (pin "5") (pin "6") (pin "7") (pin "8") (pin "9"))

 (symbol (lib_id "working-eagle-import:GND") (at 203.2 121.92 0) (unit 1) (in_bom yes) (on_board yes) (dnp no)
  (property "Reference" "#GND3" (at 203.2 121.92 0) (effects (font (size 1.27 1.27)) hide))
  (property "Value" "GND" (at 200.66 124.46 0) (effects (font (size 1.778 1.5113)) (justify left bottom)))
  (property "Footprint" "" (at 203.2 121.92 0) (effects (font (size 1.27 1.27)) hide))
  (property "Datasheet" "" (at 203.2 121.92 0) (effects (font (size 1.27 1.27)) hide)) (pin "1"))

 (symbol (lib_id "working-eagle-import:RESISTOR0805_NOOUTLINE") (at 185.42 109.22 90) (unit 1) (in_bom yes) (on_board yes) (dnp no)
  (property "Reference" "R3" (at 182.88 109.22 0) (effects (font (size 1.27 1.27))))
  (property "Value" "3.9K" (at 185.42 109.22 0) (effects (font (size 1.016 1.016) bold)))
  (property "Footprint" "working:0805-NO" (at 185.42 109.22 0) (effects (font (size 1.27 1.27)) hide))
  (property "Datasheet" "" (at 185.42 109.22 0) (effects (font (size 1.27 1.27)) hide)) (pin "1") (pin "2"))

 (symbol (lib_id "working-eagle-import:RESISTOR0805_NOOUTLINE") (at 198.12 88.9 90) (unit 1) (in_bom yes) (on_board yes) (dnp no)
  (property "Reference" "R1" (at 195.58 88.9 0) (effects (font (size 1.27 1.27))))
  (property "Value" "3.9K" (at 198.12 88.9 0) (effects (font (size 1.016 1.016) bold)))
  (property "Footprint" "working:0805-NO" (at 198.12 88.9 0) (effects (font (size 1.27 1.27)) hide))
  (property "Datasheet" "" (at 198.12 88.9 0) (effects (font (size 1.27 1.27)) hide)) (pin "1") (pin "2"))

 (symbol (lib_id "working-eagle-import:FIDUCIAL{dblquote}{dblquote}") (at 114.3 68.58 0) (unit 1) (in_bom yes) (on_board yes) (dnp no)
  (property "Reference" "FID2" (at 114.3 68.58 0) (effects (font (size 1.27 1.27)) hide))
  (property "Value" "FIDUCIAL{dblquote}{dblquote}" (at 114.3 68.58 0) (effects (font (size 1.27 1.27)) hide))
  (property "Footprint" "working:FIDUCIAL_1MM" (at 114.3 68.58 0) (effects (font (size 1.27 1.27)) hide))
  (property "Datasheet" "" (at 114.3 68.58 0) (effects (font (size 1.27 1.27)) hide)))

 (symbol (lib_id "working-eagle-import:GND") (at 78.74 134.62 0) (unit 1) (in_bom yes) (on_board yes) (dnp no)
  (property "Reference" "#GND1" (at 78.74 134.62 0) (effects (font (size 1.27 1.27)) hide))
  (property "Value" "GND" (at 76.2 137.16 0) (effects (font (size 1.778 1.5113)) (justify left bottom)))
  (property "Footprint" "" (at 78.74 134.62 0) (effects (font (size 1.27 1.27)) hide))
  (property "Datasheet" "" (at 78.74 134.62 0) (effects (font (size 1.27 1.27)) hide)) (pin "1"))

 (symbol (lib_id "working-eagle-import:GND") (at 223.52 121.92 0) (unit 1) (in_bom yes) (on_board yes) (dnp no)
  (property "Reference" "#GND4" (at 223.52 121.92 0) (effects (font (size 1.27 1.27)) hide))
  (property "Value" "GND" (at 220.98 124.46 0) (effects (font (size 1.778 1.5113)) (justify left bottom)))
  (property "Footprint" "" (at 223.52 121.92 0) (effects (font (size 1.27 1.27)) hide))
  (property "Datasheet" "" (at 223.52 121.92 0) (effects (font (size 1.27 1.27)) hide)) (pin "1"))

 (symbol (lib_id "working-eagle-import:RESISTOR0805_NOOUTLINE") (at 193.04 88.9 90) (unit 1) (in_bom yes) (on_board yes) (dnp no)
  (property "Reference" "R2" (at 190.5 88.9 0) (effects (font (size 1.27 1.27))))
  (property "Value" "3.9K" (at 193.04 88.9 0) (effects (font (size 1.016 1.016) bold)))
  (property "Footprint" "working:0805-NO" (at 193.04 88.9 0) (effects (font (size 1.27 1.27)) hide))
  (property "Datasheet" "" (at 193.04 88.9 0) (effects (font (size 1.27 1.27)) hide)) (pin "1") (pin "2"))

 (symbol (lib_id "working-eagle-import:GND") (at 129.54 137.16 0) (unit 1) (in_bom yes) (on_board yes) (dnp no)
  (property "Reference" "#GND2" (at 129.54 137.16 0) (effects (font (size 1.27 1.27)) hide))
  (property "Value" "GND" (at 127 139.7 0) (effects (font (size 1.778 1.5113)) (justify left bottom)))
  (property "Footprint" "" (at 129.54 137.16 0) (effects (font (size 1.27 1.27)) hide))
  (property "Datasheet" "" (at 129.54 137.16 0) (effects (font (size 1.27 1.27)) hide)) (pin "1"))

 (symbol (lib_id "working-eagle-import:SOLDERJUMPER_CLOSED") (at 185.42 119.38 90) (unit 1) (in_bom yes) (on_board yes) (dnp no)
  (property "Reference" "SJ1" (at 182.88 121.92 0) (effects (font (size 1.778 1.5113)) (justify left bottom)))
  (property "Value" "WP" (at 189.23 121.92 0) (effects (font (size 1.778 1.5113)) (justify left bottom)))
  (property "Footprint" "working:SOLDERJUMPER_CLOSEDWIRE" (at 185.42 119.38 0) (effects (font (size 1.27 1.27)) hide))
  (property "Datasheet" "" (at 185.42 119.38 0) (effects (font (size 1.27 1.27)) hide)) (pin "1") (pin "2"))

 (symbol (lib_id "working-eagle-import:HEADER-1X25") (at 175.26 104.14 0) (unit 1) (in_bom yes) (on_board yes) (dnp no)
  (property "Reference" "CONN1" (at 171.45 70.485 0) (effects (font (size 1.778 1.5113)) (justify left bottom)))
  (property "Value" "HEADER-1X25" (at 171.45 139.7 0) (effects (font (size 1.778 1.5113)) (justify left bottom)))
  (property "Footprint" "working:1X25_ROUND_70MIL" (at 175.26 104.14 0) (effects (font (size 1.27 1.27)) hide))
  (property "Datasheet" "" (at 175.26 104.14 0) (effects (font (size 1.27 1.27)) hide)) (pin "1") (pin "10") (pin "11") (pin "12") (pin "13") (pin "14") (pin "15") (pin "16") (pin "17") (pin "18") (pin "19") (pin "2") (pin "20") (pin "21") (pin "22") (pin "23") (pin "24") (pin "25") (pin "3") (pin "4") (pin "5") (pin "6") (pin "7") (pin "8") (pin "9"))

 (symbol (lib_id "working-eagle-import:FIDUCIAL{dblquote}{dblquote}") (at 88.9 68.58 0) (unit 1) (in_bom yes) (on_board yes) (dnp no)
  (property "Reference" "FID3" (at 88.9 68.58 0) (effects (font (size 1.27 1.27)) hide))
  (property "Value" "FIDUCIAL{dblquote}{dblquote}" (at 88.9 68.58 0) (effects (font (size 1.27 1.27)) hide))
  (property "Footprint" "working:FIDUCIAL_1MM" (at 88.9 68.58 0) (effects (font (size 1.27 1.27)) hide))
  (property "Datasheet" "" (at 88.9 68.58 0) (effects (font (size 1.27 1.27)) hide)))

 (sheet_instances (path "" (page "1"))))
